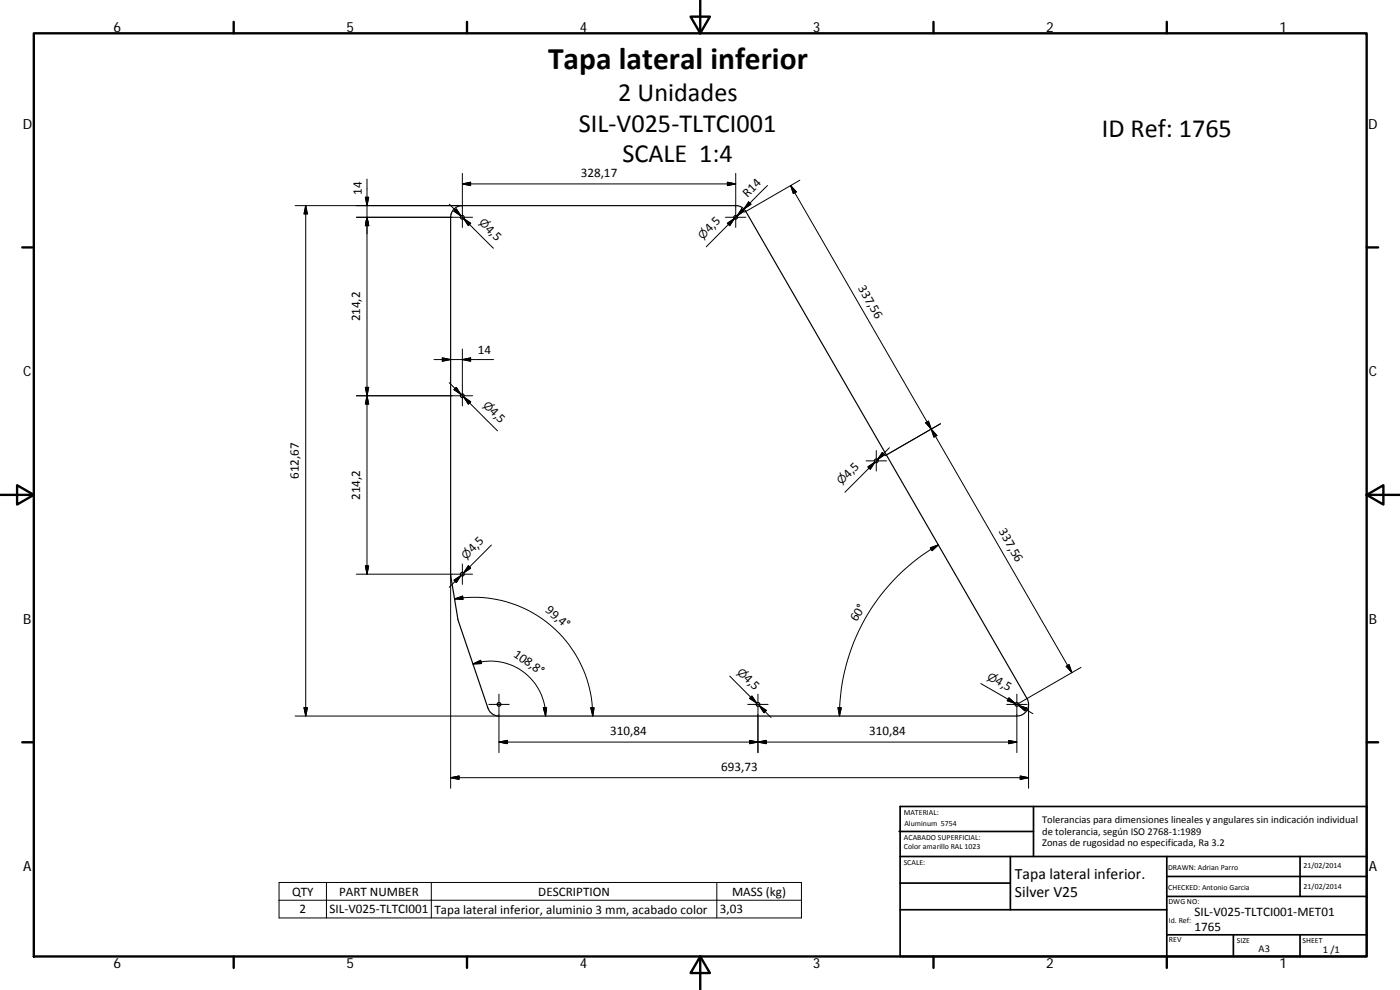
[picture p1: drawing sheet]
<svg xmlns="http://www.w3.org/2000/svg" width="420mm" height="297mm" viewBox="0 0 420 297" stroke-linecap="round" stroke-linejoin="round" font-family="sans-serif">
<g fill="none" stroke="#000" stroke-width=".36">
<path d="M136.3 62.7l1.1-.7 1.4-.3h82a3.4 3.4 0 0 1 3 1.7l84.4 146.2a3.5 3.5 0 0 1-3 5.2h-155.5a3.5 3.5 0 0 1-3.3-2.3l-9-26.6-2.2-13.6v-107.1l.3-1.3z"/>
<circle cx="138.7" cy="65.2" r=".56"/>
<circle cx="220.8" cy="65.2" r=".56"/>
<circle cx="138.7" cy="118.7" r=".56"/>
<circle cx="263" cy="138.3" r=".56"/>
<circle cx="138.7" cy="172.3" r=".56"/>
<circle cx="149.7" cy="211.3" r=".56"/>
<circle cx="227.5" cy="211.3" r=".56"/>
<circle cx="305.2" cy="211.3" r=".56"/>
</g>
<g fill="none" stroke="#000" stroke-width=".71">
<path d="M10.1 10h400.1v277h-400.1zM70.1 6.6v3.4M140.2 6.6v3.4M207.3 5h5.8l-2.9 5zM210.2 0v10M280.2 6.6v3.4M350.2 6.6v3.4M6.7 74.2h3.4M410.2 74.2h3.4M.2 148.5h9.9M5.1 145.6l5 2.9-5 2.9zM410.2 148.5l5-2.9v5.8z"/>
<path d="M410.2 148.5h9.9M6.7 222.7h3.4M410.2 222.7h3.4M70.1 287v3.4M140.2 287v3.4M210.2 287l2.9 5h-5.8zM210.2 287v10M280.2 287v3.4M350.2 287v3.4"/>
</g>
<g fill="none" stroke="#000" stroke-width=".51">
<path d="M269.8 249.5h40.4M270.1 257h140.1M270.1 242h140.1v45h-140.1zM303.2 257v16M310.2 242v15M350.2 257v30M390.2 257v12M270.1 273h80.1M270.1 265h33.1M350.2 269h60M350.2 263h60M350.2 280.5h60"/>
<path d="M370.2 280.5v6.5M390.2 280.5v6.5"/>
</g>
<g fill="none" stroke="#000" stroke-width=".3">
<path d="M109.7 59.2h.9l-.5 2.5zM110.1 53.7v118.6M138.8 52v16.2M138.8 55.2l2.4-.5v1zM138.8 55.2h82M218.3 54.7l2.5 .5-2.5 .5zM220.8 52v16.2M230.3 55.7l-9.1 9.1M237.3 55.7l1.7 1.9-.9 .5zM237.3 55.7l84.4 146.1M240 54.1l-15.9 9.2M88.6 61.7h50.2"/>
<path d="M91.7 61.7v153.1M91.7 61.7l.6 2.5h-1.1zM110.1 65.2l.5 2.5h-.9zM134.8 61.3l3.5 3.5M136.9 62.7l1.4 2.1-2.1-1.4zM139.2 65.6l2.1 1.4-.7 .7zM140.9 67.4l-1.7-1.8 8.9 8.9M141.8 65.2h-34.8M217.7 65.2h6.1M218.3 67l2.1-1.4-1.4 2.1zM218.6 67.4l1.8-1.8-8.4 8.4M221.4 64.8l-.4 .3"/>
<path d="M222.6 62.7l.7 .7-2.1 1.4zM224 63.3l-.6 .3M224.7 60.6l.7 .7-2.1 1.4zM107 118.7h34.8M109.7 116.2h.9l-.5 2.5zM110.1 118.7l.5 2.5h-.9zM130.2 107.9h17.9M132.7 107.4l2.5 .5-2.5 .5zM134.8 114.8l3.5 3.5M136.2 116.9l.7-.7 1.4 2.1zM138.8 107.9l2.4-.5v1zM138.8 104.7v17.1"/>
<path d="M139.2 119.1l2.1 1.4-.7 .8zM140.9 120.9l-1.7-1.8 10.1 10.2M259.9 138.3h6.2M263 135.2v6.1M263.6 137.9l-.4 .3M264.8 135.8l.7 .6-2.1 1.5zM266.9 134.3l-3.5 3.6M277.8 126.9l.8-.6 .9 2.5zM279.5 128.8l1.7 1.9-.9 .5zM282.2 127.1l-16.5 9.6M260.5 140.1l2.1-1.4-1.4 2.1zM260.8 140.4l1.8-1.7-9 9"/>
<path d="M109.7 169.8h.9l-.5 2.5zM135.2 172.3v64.2M136.2 174.1l2.1-1.4-1.4 2.1zM136.4 179.7a35.6 35.6 0 0 1 41.5 35.1M136.4 179.7l2.4-.8 .2 1zM138.3 172.7l-3.5 3.5M138.8 169.2v6.1M140.6 169.8l.7 .7-2.1 1.4zM141.8 172.3h-34.8M147.5 163.5l-8.3 8.4 1.7-1.8M279.2 164.4l2.4-.9-1.9 1.7zM281.6 163.5a59.2 59.2 0 0 0-29.7 51.3"/>
<path d="M142 199.2a16.5 16.5 0 0 1 21.7 15.6M142 199.2l2.2-1.1 .3 1zM320 199.9l.9-.5 .8 2.4zM88.6 214.8h61.1M91.2 212.3h1.1l-.6 2.5zM146.7 211.3h6.1M149.7 208.3v17.5M163.1 212.4l1-.1-.4 2.5zM177.3 212.4l1-.1-.4 2.5zM219 202.9l8.1 8-1.8-1.7M224.4 211.3h6.1M225.7 208.8l1.4 2.1-2.1-1.4z"/>
<path d="M227.5 208.3v17.5M227.9 211.8l2.1 1.3-.7 .8zM227.9 211.8l3.5 3.5M251.5 212.3l1 .1-.6 2.4zM294.4 205.1l10.3 6-2.2-1.3M302.1 211.3h6.2M302.8 209.4l1.9 1.7-2.4-.9zM305.2 208.3v17.5M305.7 211.6l4.3 2.5M305.7 211.6l2.4 .8-.5 .9zM308.7 211.3v25.2M324.4 200.2l-19 11"/>
<path d="M135.2 233.3l2.6-.5v1zM135.2 233.3h173.5M149.7 222.7l2.6-.6v1zM149.7 222.7h155.5M225 222.1l2.5 .6-2.5 .4zM227.5 222.7l2.5-.6v1zM302.7 222.1l2.5 .6-2.5 .4zM306.2 232.8l2.5 .5-2.5 .5zM83.7 264.8h156.8v10.6h-156.8zM83.7 270.1h156.8M98 264.8v10.6M129.4 264.8v10.6"/>
<path d="M215.1 264.8v10.6"/>
</g>
<g fill="#000" stroke="#000" stroke-width=".3">
<path d="M109.7 59.2h.9l-.5 2.5zM138.8 55.2l2.4-.5v1zM218.3 54.7l2.5 .5-2.5 .5zM237.3 55.7l1.7 1.9-.9 .5zM91.7 61.7l.6 2.5h-1.1zM110.1 65.2l.5 2.5h-.9zM136.9 62.7l1.4 2.1-2.1-1.4zM139.2 65.6l2.1 1.4-.7 .7zM218.3 67l2.1-1.4-1.4 2.1zM222.6 62.7l.7 .7-2.1 1.4zM224.7 60.6l.7 .7-2.1 1.4zM109.7 116.2h.9l-.5 2.5z"/>
<path d="M132.7 107.4l2.5 .5-2.5 .5zM136.2 116.9l.7-.7 1.4 2.1zM138.8 107.9l2.4-.5v1zM110.1 118.7l.5 2.5h-.9zM139.2 119.1l2.1 1.4-.7 .8zM264.8 135.8l.7 .6-2.1 1.5zM277.8 126.9l.8-.6 .9 2.5zM279.5 128.8l1.7 1.9-.9 .5zM260.5 140.1l2.1-1.4-1.4 2.1zM109.7 169.8h.9l-.5 2.5zM136.2 174.1l2.1-1.4-1.4 2.1zM136.4 179.7l2.4-.8 .2 1z"/>
<path d="M140.6 169.8l.7 .7-2.1 1.4zM279.2 164.4l2.4-.9-1.9 1.7zM142 199.2l2.2-1.1 .3 1zM320 199.9l.9-.5 .8 2.4zM91.2 212.3h1.1l-.6 2.5zM163.1 212.4l1-.1-.4 2.5zM177.3 212.4l1-.1-.4 2.5zM225.7 208.8l1.4 2.1-2.1-1.4zM227.9 211.8l2.1 1.3-.7 .8zM251.5 212.3l1 .1-.6 2.4zM302.8 209.4l1.9 1.7-2.4-.9zM305.7 211.6l2.4 .8-.5 .9z"/>
<path d="M135.2 233.3l2.6-.5v1zM149.7 222.7l2.6-.6v1zM225 222.1l2.5 .6-2.5 .4zM227.5 222.7l2.5-.6v1zM302.7 222.1l2.5 .6-2.5 .4zM306.2 232.8l2.5 .5-2.5 .5z"/>
</g>
<text font-size="9.4" x="164.5" y="20.8">Tapa lateral inferior</text>
<g font-size="7.9">
<text x="185.6" y="30.3">2 Unidades</text>
<text x="173.7" y="39.5">SIL‐V025‐TLTCI001</text>
<text x="330.7" y="41">ID Ref: 1765</text>
<text x="186.8" y="48.5">SCALE 1:4</text>
</g>
<g font-size="4.7">
<text x="304.6" y="263.9">Tapa lateral inferior.</text>
<text x="304.6" y="269.3">Silver V25</text>
</g>
<g font-size="4.2">
<text x="34" y="9.6">6</text>
<text x="104" y="9.6">5</text>
<text x="174" y="9.6">4</text>
<text x="244" y="9.6">3</text>
<text x="314" y="9.6">2</text>
<text x="384" y="9.6">1</text>
<text x="6.8" y="38.7">D</text>
<text x="410.6" y="38.7">D</text>
<text x="7" y="112.9">C</text>
<text x="410.8" y="112.9">C</text>
<text x="7" y="187.1">B</text>
<text x="410.8" y="187.1">B</text>
<text x="7" y="261.3">A</text>
<text x="410.8" y="261.3">A</text>
<text x="34" y="290.4">6</text>
<text x="104" y="290.4">5</text>
<text x="174" y="290.4">4</text>
<text x="244" y="290.4">3</text>
<text x="314" y="290.4">2</text>
<text x="384" y="290.4">1</text>
</g>
<g font-size="3.9">
<text x="174.3" y="53.1">328,17</text>
<text x="108.6" y="58.5" transform="rotate(-90 108.6 58.5)">14</text>
<text x="224.3" y="59.5" transform="rotate(-45 224.3 59.5)">R14</text>
<text x="145.6" y="68.9" transform="rotate(45 145.6 68.9)">4,5</text>
<text x="212.9" y="70" transform="rotate(-45 212.9 70)">4,5</text>
<text x="257.4" y="86.4" transform="rotate(60 257.4 86.4)">337,56</text>
<text x="108.1" y="96.5" transform="rotate(-90 108.1 96.5)">214,2</text>
<text x="143.4" y="106.4">14</text>
<text x="146.8" y="123.7" transform="rotate(45 146.8 123.7)">4,5</text>
<text x="89.7" y="143.8" transform="rotate(-90 89.7 143.8)">612,67</text>
<text x="254.6" y="143.7" transform="rotate(-45 254.6 143.7)">4,5</text>
<text x="108.1" y="150" transform="rotate(-90 108.1 150)">214,2</text>
<text x="299.6" y="159.5" transform="rotate(60 299.6 159.5)">337,56</text>
<text x="141.9" y="166.1" transform="rotate(-45 141.9 166.1)">4,5</text>
<text x="163.5" y="183.4" transform="rotate(40 163.5 183.4)">99,4°</text>
<text x="257.2" y="186.7" transform="rotate(-60 257.2 186.7)">60°</text>
<text x="153.9" y="196.7" transform="rotate(36 153.9 196.7)">108,8°</text>
<text x="223" y="203.9" transform="rotate(45 223 203.9)">4,5</text>
<text x="298.5" y="205" transform="rotate(30 298.5 205)">4,5</text>
<text x="183.1" y="220.5">310,84</text>
<text x="260.8" y="220.5">310,84</text>
<text x="216.5" y="231.3">693,73</text>
<text x="87.6" y="268.7">QTY</text>
<text x="101.8" y="268.7">PART NUMBER</text>
<text x="161.6" y="268.7">DESCRIPTION</text>
<text x="219.7" y="268.8">MASS (kg)</text>
<text x="89.9" y="274">2</text>
<text x="98.9" y="274">SIL‐V025‐TLTCI001</text>
<text x="130.4" y="274.1">Tapa lateral inferior, aluminio 3 mm, acabado color</text>
<text x="216" y="274">3,03</text>
<text x="358.5" y="274.9">SIL‐V025‐TLTCI001‐MET01</text>
<text x="358.5" y="279.2">1765</text>
</g>
<g font-size="3.3">
<text x="143.6" y="67" transform="rotate(45 143.6 67)">⌀</text>
<text x="211" y="72" transform="rotate(-45 211 72)">⌀</text>
<text x="144.8" y="121.7" transform="rotate(45 144.8 121.7)">⌀</text>
<text x="252.6" y="145.6" transform="rotate(-45 252.6 145.6)">⌀</text>
<text x="139.9" y="168" transform="rotate(-45 139.9 168)">⌀</text>
<text x="221" y="201.9" transform="rotate(45 221 201.9)">⌀</text>
<text x="296.1" y="203.6" transform="rotate(30 296.1 203.6)">⌀</text>
</g>
<g font-size="3.1">
<text x="312.8" y="246.8">Tolerancias para dimensiones lineales y angulares sin indicación individual</text>
<text x="312.8" y="250.4">de tolerancia, según ISO 2768‐1:1989</text>
<text x="312.8" y="254">Zonas de rugosidad no especificada, Ra 3.2</text>
<text x="377.7" y="285.6">A3</text>
<text x="397" y="285.9">1 /1</text>
</g>
<g font-size="2.4">
<text x="271.2" y="244.4">MATERIAL:</text>
<text x="271.3" y="251.9">ACABADO SUPERFICIAL:</text>
<text x="271.4" y="247.9">Aluminum 5754</text>
<text x="271.3" y="254.6">Color amarillo RAL 1023</text>
<text x="271.2" y="259.7">SCALE:</text>
<text x="350.6" y="260.9">DRAWN: Adrian Parro</text>
<text x="391.2" y="260.6">21/02/2014</text>
<text x="350.6" y="267">CHECKED: Antonio Garcia</text>
<text x="391.2" y="266.6">21/02/2014</text>
<text x="350.7" y="271.4">DWG NO:</text>
<text x="350.8" y="276.8">Id. Ref:</text>
<text x="350.8" y="282.8">REV</text>
<text x="371.2" y="282.9">SIZE</text>
<text x="390.9" y="282.9">SHEET</text>
</g>
</svg>
